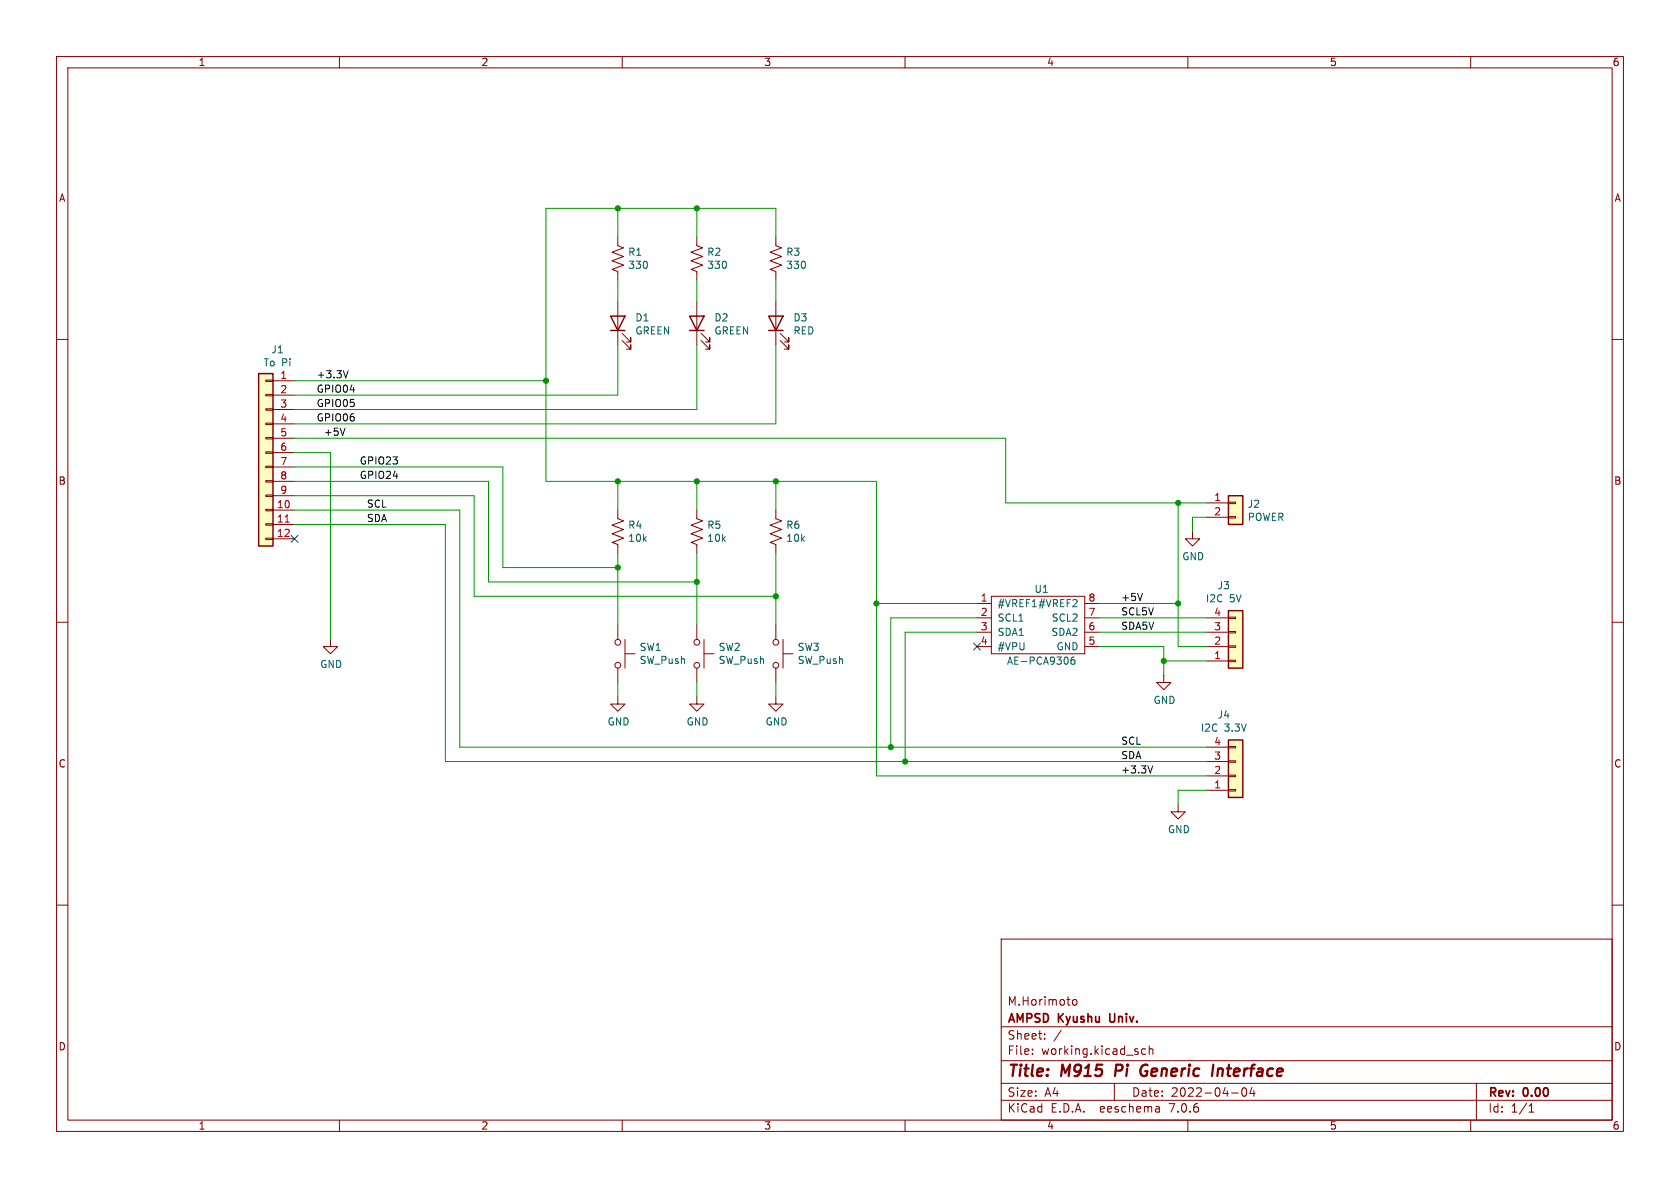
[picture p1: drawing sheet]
(kicad_sch (version 20211123) (generator eeschema)

 (paper "A4")

 (title_block
  (title "M915 Pi Generic Interface")
  (date "2022-04-04")
  (rev "0.00")
  (company "AMPSD Kyushu Univ. ")
  (comment 1 "M.Horimoto"))

 (lib_symbols
  (symbol "Akizuki:AE-PCA9306" (pin_names (offset 1.016)) (in_bom yes) (on_board yes)
   (property "Reference" "U" (id 0) (at 0 8.89 0) (effects (font (size 1.27 1.27))))
   (property "Value" "AE-PCA9306" (id 1) (at 0 -6.35 0) (effects (font (size 1.27 1.27))))
   (property "Footprint" "" (id 2) (at 0 8.89 0) (effects (font (size 1.27 1.27)) hide))
   (property "Datasheet" "" (id 3) (at 0 8.89 0) (effects (font (size 1.27 1.27)) hide))
   (symbol "AE-PCA9306_0_1"
    (rectangle (start -8.89 6.35) (end 7.62 -3.81) (stroke (width 0) (type default) (color 0 0 0 0)) (fill (type none))))
   (symbol "AE-PCA9306_1_1"
    (pin power_in line (at -11.43 5.08 0) (length 2.54) (name "#VREF1" (effects (font (size 1.27 1.27)))) (number "1" (effects (font (size 1.27 1.27)))))
    (pin bidirectional line (at -11.43 2.54 0) (length 2.54) (name "SCL1" (effects (font (size 1.27 1.27)))) (number "2" (effects (font (size 1.27 1.27)))))
    (pin bidirectional line (at -11.43 0 0) (length 2.54) (name "SDA1" (effects (font (size 1.27 1.27)))) (number "3" (effects (font (size 1.27 1.27)))))
    (pin power_in line (at -11.43 -2.54 0) (length 2.54) (name "#VPU" (effects (font (size 1.27 1.27)))) (number "4" (effects (font (size 1.27 1.27)))))
    (pin passive line (at 10.16 -2.54 180) (length 2.54) (name "GND" (effects (font (size 1.27 1.27)))) (number "5" (effects (font (size 1.27 1.27)))))
    (pin bidirectional line (at 10.16 0 180) (length 2.54) (name "SDA2" (effects (font (size 1.27 1.27)))) (number "6" (effects (font (size 1.27 1.27)))))
    (pin bidirectional line (at 10.16 2.54 180) (length 2.54) (name "SCL2" (effects (font (size 1.27 1.27)))) (number "7" (effects (font (size 1.27 1.27)))))
    (pin power_in line (at 10.16 5.08 180) (length 2.54) (name "#VREF2" (effects (font (size 1.27 1.27)))) (number "8" (effects (font (size 1.27 1.27)))))))
  (symbol "Connector_Generic:Conn_01x02" (pin_names (offset 1.016) hide) (in_bom yes) (on_board yes)
   (property "Reference" "J" (id 0) (at 0 2.54 0) (effects (font (size 1.27 1.27))))
   (property "Value" "Conn_01x02" (id 1) (at 0 -5.08 0) (effects (font (size 1.27 1.27))))
   (property "Footprint" "" (id 2) (at 0 0 0) (effects (font (size 1.27 1.27)) hide))
   (property "Datasheet" "~" (id 3) (at 0 0 0) (effects (font (size 1.27 1.27)) hide))
   (symbol "Conn_01x02_1_1"
    (rectangle (start -1.27 -2.413) (end 0 -2.667) (stroke (width 0.1524) (type default) (color 0 0 0 0)) (fill (type none)))
    (rectangle (start -1.27 0.127) (end 0 -0.127) (stroke (width 0.1524) (type default) (color 0 0 0 0)) (fill (type none)))
    (rectangle (start -1.27 1.27) (end 1.27 -3.81) (stroke (width 0.254) (type default) (color 0 0 0 0)) (fill (type background)))
    (pin passive line (at -5.08 0 0) (length 3.81) (name "Pin_1" (effects (font (size 1.27 1.27)))) (number "1" (effects (font (size 1.27 1.27)))))
    (pin passive line (at -5.08 -2.54 0) (length 3.81) (name "Pin_2" (effects (font (size 1.27 1.27)))) (number "2" (effects (font (size 1.27 1.27)))))))
  (symbol "Connector_Generic:Conn_01x04" (pin_names (offset 1.016) hide) (in_bom yes) (on_board yes)
   (property "Reference" "J" (id 0) (at 0 5.08 0) (effects (font (size 1.27 1.27))))
   (property "Value" "Conn_01x04" (id 1) (at 0 -7.62 0) (effects (font (size 1.27 1.27))))
   (property "Footprint" "" (id 2) (at 0 0 0) (effects (font (size 1.27 1.27)) hide))
   (property "Datasheet" "~" (id 3) (at 0 0 0) (effects (font (size 1.27 1.27)) hide))
   (symbol "Conn_01x04_1_1"
    (rectangle (start -1.27 -4.953) (end 0 -5.207) (stroke (width 0.1524) (type default) (color 0 0 0 0)) (fill (type none)))
    (rectangle (start -1.27 -2.413) (end 0 -2.667) (stroke (width 0.1524) (type default) (color 0 0 0 0)) (fill (type none)))
    (rectangle (start -1.27 0.127) (end 0 -0.127) (stroke (width 0.1524) (type default) (color 0 0 0 0)) (fill (type none)))
    (rectangle (start -1.27 2.667) (end 0 2.413) (stroke (width 0.1524) (type default) (color 0 0 0 0)) (fill (type none)))
    (rectangle (start -1.27 3.81) (end 1.27 -6.35) (stroke (width 0.254) (type default) (color 0 0 0 0)) (fill (type background)))
    (pin passive line (at -5.08 2.54 0) (length 3.81) (name "Pin_1" (effects (font (size 1.27 1.27)))) (number "1" (effects (font (size 1.27 1.27)))))
    (pin passive line (at -5.08 0 0) (length 3.81) (name "Pin_2" (effects (font (size 1.27 1.27)))) (number "2" (effects (font (size 1.27 1.27)))))
    (pin passive line (at -5.08 -2.54 0) (length 3.81) (name "Pin_3" (effects (font (size 1.27 1.27)))) (number "3" (effects (font (size 1.27 1.27)))))
    (pin passive line (at -5.08 -5.08 0) (length 3.81) (name "Pin_4" (effects (font (size 1.27 1.27)))) (number "4" (effects (font (size 1.27 1.27)))))))
  (symbol "Connector_Generic:Conn_01x12" (pin_names (offset 1.016) hide) (in_bom yes) (on_board yes)
   (property "Reference" "J" (id 0) (at 0 15.24 0) (effects (font (size 1.27 1.27))))
   (property "Value" "Conn_01x12" (id 1) (at 0 -17.78 0) (effects (font (size 1.27 1.27))))
   (property "Footprint" "" (id 2) (at 0 0 0) (effects (font (size 1.27 1.27)) hide))
   (property "Datasheet" "~" (id 3) (at 0 0 0) (effects (font (size 1.27 1.27)) hide))
   (symbol "Conn_01x12_1_1"
    (rectangle (start -1.27 -15.113) (end 0 -15.367) (stroke (width 0.1524) (type default) (color 0 0 0 0)) (fill (type none)))
    (rectangle (start -1.27 -12.573) (end 0 -12.827) (stroke (width 0.1524) (type default) (color 0 0 0 0)) (fill (type none)))
    (rectangle (start -1.27 -10.033) (end 0 -10.287) (stroke (width 0.1524) (type default) (color 0 0 0 0)) (fill (type none)))
    (rectangle (start -1.27 -7.493) (end 0 -7.747) (stroke (width 0.1524) (type default) (color 0 0 0 0)) (fill (type none)))
    (rectangle (start -1.27 -4.953) (end 0 -5.207) (stroke (width 0.1524) (type default) (color 0 0 0 0)) (fill (type none)))
    (rectangle (start -1.27 -2.413) (end 0 -2.667) (stroke (width 0.1524) (type default) (color 0 0 0 0)) (fill (type none)))
    (rectangle (start -1.27 0.127) (end 0 -0.127) (stroke (width 0.1524) (type default) (color 0 0 0 0)) (fill (type none)))
    (rectangle (start -1.27 2.667) (end 0 2.413) (stroke (width 0.1524) (type default) (color 0 0 0 0)) (fill (type none)))
    (rectangle (start -1.27 5.207) (end 0 4.953) (stroke (width 0.1524) (type default) (color 0 0 0 0)) (fill (type none)))
    (rectangle (start -1.27 7.747) (end 0 7.493) (stroke (width 0.1524) (type default) (color 0 0 0 0)) (fill (type none)))
    (rectangle (start -1.27 10.287) (end 0 10.033) (stroke (width 0.1524) (type default) (color 0 0 0 0)) (fill (type none)))
    (rectangle (start -1.27 12.827) (end 0 12.573) (stroke (width 0.1524) (type default) (color 0 0 0 0)) (fill (type none)))
    (rectangle (start -1.27 13.97) (end 1.27 -16.51) (stroke (width 0.254) (type default) (color 0 0 0 0)) (fill (type background)))
    (pin passive line (at -5.08 12.7 0) (length 3.81) (name "Pin_1" (effects (font (size 1.27 1.27)))) (number "1" (effects (font (size 1.27 1.27)))))
    (pin passive line (at -5.08 -10.16 0) (length 3.81) (name "Pin_10" (effects (font (size 1.27 1.27)))) (number "10" (effects (font (size 1.27 1.27)))))
    (pin passive line (at -5.08 -12.7 0) (length 3.81) (name "Pin_11" (effects (font (size 1.27 1.27)))) (number "11" (effects (font (size 1.27 1.27)))))
    (pin passive line (at -5.08 -15.24 0) (length 3.81) (name "Pin_12" (effects (font (size 1.27 1.27)))) (number "12" (effects (font (size 1.27 1.27)))))
    (pin passive line (at -5.08 10.16 0) (length 3.81) (name "Pin_2" (effects (font (size 1.27 1.27)))) (number "2" (effects (font (size 1.27 1.27)))))
    (pin passive line (at -5.08 7.62 0) (length 3.81) (name "Pin_3" (effects (font (size 1.27 1.27)))) (number "3" (effects (font (size 1.27 1.27)))))
    (pin passive line (at -5.08 5.08 0) (length 3.81) (name "Pin_4" (effects (font (size 1.27 1.27)))) (number "4" (effects (font (size 1.27 1.27)))))
    (pin passive line (at -5.08 2.54 0) (length 3.81) (name "Pin_5" (effects (font (size 1.27 1.27)))) (number "5" (effects (font (size 1.27 1.27)))))
    (pin passive line (at -5.08 0 0) (length 3.81) (name "Pin_6" (effects (font (size 1.27 1.27)))) (number "6" (effects (font (size 1.27 1.27)))))
    (pin passive line (at -5.08 -2.54 0) (length 3.81) (name "Pin_7" (effects (font (size 1.27 1.27)))) (number "7" (effects (font (size 1.27 1.27)))))
    (pin passive line (at -5.08 -5.08 0) (length 3.81) (name "Pin_8" (effects (font (size 1.27 1.27)))) (number "8" (effects (font (size 1.27 1.27)))))
    (pin passive line (at -5.08 -7.62 0) (length 3.81) (name "Pin_9" (effects (font (size 1.27 1.27)))) (number "9" (effects (font (size 1.27 1.27)))))))
  (symbol "Device:LED" (pin_numbers hide) (pin_names (offset 1.016) hide) (in_bom yes) (on_board yes)
   (property "Reference" "D" (id 0) (at 0 2.54 0) (effects (font (size 1.27 1.27))))
   (property "Value" "LED" (id 1) (at 0 -2.54 0) (effects (font (size 1.27 1.27))))
   (property "Footprint" "" (id 2) (at 0 0 0) (effects (font (size 1.27 1.27)) hide))
   (property "Datasheet" "~" (id 3) (at 0 0 0) (effects (font (size 1.27 1.27)) hide))
   (symbol "LED_0_1"
    (polyline (pts (xy -1.27 -1.27) (xy -1.27 1.27)) (stroke (width 0.254) (type default) (color 0 0 0 0)) (fill (type none)))
    (polyline (pts (xy -1.27 0) (xy 1.27 0)) (stroke (width 0) (type default) (color 0 0 0 0)) (fill (type none)))
    (polyline (pts (xy 1.27 -1.27) (xy 1.27 1.27) (xy -1.27 0) (xy 1.27 -1.27)) (stroke (width 0.254) (type default) (color 0 0 0 0)) (fill (type none)))
    (polyline (pts (xy -3.048 -0.762) (xy -4.572 -2.286) (xy -3.81 -2.286) (xy -4.572 -2.286) (xy -4.572 -1.524)) (stroke (width 0) (type default) (color 0 0 0 0)) (fill (type none)))
    (polyline (pts (xy -1.778 -0.762) (xy -3.302 -2.286) (xy -2.54 -2.286) (xy -3.302 -2.286) (xy -3.302 -1.524)) (stroke (width 0) (type default) (color 0 0 0 0)) (fill (type none))))
   (symbol "LED_1_1"
    (pin passive line (at -3.81 0 0) (length 2.54) (name "K" (effects (font (size 1.27 1.27)))) (number "1" (effects (font (size 1.27 1.27)))))
    (pin passive line (at 3.81 0 180) (length 2.54) (name "A" (effects (font (size 1.27 1.27)))) (number "2" (effects (font (size 1.27 1.27)))))))
  (symbol "Device:R_US" (pin_numbers hide) (pin_names (offset 0)) (in_bom yes) (on_board yes)
   (property "Reference" "R" (id 0) (at 2.54 0 90) (effects (font (size 1.27 1.27))))
   (property "Value" "R_US" (id 1) (at -2.54 0 90) (effects (font (size 1.27 1.27))))
   (property "Footprint" "" (id 2) (at 1.016 -0.254 90) (effects (font (size 1.27 1.27)) hide))
   (property "Datasheet" "~" (id 3) (at 0 0 0) (effects (font (size 1.27 1.27)) hide))
   (symbol "R_US_0_1"
    (polyline (pts (xy 0 -2.286) (xy 0 -2.54)) (stroke (width 0) (type default) (color 0 0 0 0)) (fill (type none)))
    (polyline (pts (xy 0 2.286) (xy 0 2.54)) (stroke (width 0) (type default) (color 0 0 0 0)) (fill (type none)))
    (polyline (pts (xy 0 -0.762) (xy 1.016 -1.143) (xy 0 -1.524) (xy -1.016 -1.905) (xy 0 -2.286)) (stroke (width 0) (type default) (color 0 0 0 0)) (fill (type none)))
    (polyline (pts (xy 0 0.762) (xy 1.016 0.381) (xy 0 0) (xy -1.016 -0.381) (xy 0 -0.762)) (stroke (width 0) (type default) (color 0 0 0 0)) (fill (type none)))
    (polyline (pts (xy 0 2.286) (xy 1.016 1.905) (xy 0 1.524) (xy -1.016 1.143) (xy 0 0.762)) (stroke (width 0) (type default) (color 0 0 0 0)) (fill (type none))))
   (symbol "R_US_1_1"
    (pin passive line (at 0 3.81 270) (length 1.27) (name "~" (effects (font (size 1.27 1.27)))) (number "1" (effects (font (size 1.27 1.27)))))
    (pin passive line (at 0 -3.81 90) (length 1.27) (name "~" (effects (font (size 1.27 1.27)))) (number "2" (effects (font (size 1.27 1.27)))))))
  (symbol "Switch:SW_Push" (pin_numbers hide) (pin_names (offset 1.016) hide) (in_bom yes) (on_board yes)
   (property "Reference" "SW" (id 0) (at 1.27 2.54 0) (effects (font (size 1.27 1.27)) (justify left)))
   (property "Value" "SW_Push" (id 1) (at 0 -1.524 0) (effects (font (size 1.27 1.27))))
   (property "Footprint" "" (id 2) (at 0 5.08 0) (effects (font (size 1.27 1.27)) hide))
   (property "Datasheet" "~" (id 3) (at 0 5.08 0) (effects (font (size 1.27 1.27)) hide))
   (symbol "SW_Push_0_1"
    (circle (center -2.032 0) (radius 0.508) (stroke (width 0) (type default) (color 0 0 0 0)) (fill (type none)))
    (polyline (pts (xy 0 1.27) (xy 0 3.048)) (stroke (width 0) (type default) (color 0 0 0 0)) (fill (type none)))
    (polyline (pts (xy 2.54 1.27) (xy -2.54 1.27)) (stroke (width 0) (type default) (color 0 0 0 0)) (fill (type none)))
    (circle (center 2.032 0) (radius 0.508) (stroke (width 0) (type default) (color 0 0 0 0)) (fill (type none)))
    (pin passive line (at -5.08 0 0) (length 2.54) (name "1" (effects (font (size 1.27 1.27)))) (number "1" (effects (font (size 1.27 1.27)))))
    (pin passive line (at 5.08 0 180) (length 2.54) (name "2" (effects (font (size 1.27 1.27)))) (number "2" (effects (font (size 1.27 1.27)))))))
  (symbol "power:GND" (power) (pin_names (offset 0)) (in_bom yes) (on_board yes)
   (property "Reference" "#PWR" (id 0) (at 0 -6.35 0) (effects (font (size 1.27 1.27)) hide))
   (property "Value" "GND" (id 1) (at 0 -3.81 0) (effects (font (size 1.27 1.27))))
   (property "Footprint" "" (id 2) (at 0 0 0) (effects (font (size 1.27 1.27)) hide))
   (property "Datasheet" "" (id 3) (at 0 0 0) (effects (font (size 1.27 1.27)) hide))
   (symbol "GND_0_1"
    (polyline (pts (xy 0 0) (xy 0 -1.27) (xy 1.27 -1.27) (xy 0 -2.54) (xy -1.27 -1.27) (xy 0 -1.27)) (stroke (width 0) (type default) (color 0 0 0 0)) (fill (type none))))
   (symbol "GND_1_1"
    (pin power_in line (at 0 0 270) (length 0) hide (name "GND" (effects (font (size 1.27 1.27)))) (number "1" (effects (font (size 1.27 1.27))))))))

 (junction (at 137.16 105.41) (diameter 0) (color 0 0 0 0))
 (junction (at 123.19 36.83) (diameter 0) (color 0 0 0 0))
 (junction (at 123.19 85.09) (diameter 0) (color 0 0 0 0))
 (junction (at 208.28 88.9) (diameter 0) (color 0 0 0 0))
 (junction (at 205.74 116.84) (diameter 0) (color 0 0 0 0))
 (junction (at 109.22 36.83) (diameter 0) (color 0 0 0 0))
 (junction (at 157.48 132.08) (diameter 0) (color 0 0 0 0))
 (junction (at 154.94 106.68) (diameter 0) (color 0 0 0 0))
 (junction (at 109.22 100.33) (diameter 0) (color 0 0 0 0))
 (junction (at 137.16 85.09) (diameter 0) (color 0 0 0 0))
 (junction (at 109.22 85.09) (diameter 0) (color 0 0 0 0))
 (junction (at 160.02 134.62) (diameter 0) (color 0 0 0 0))
 (junction (at 96.52 67.31) (diameter 0) (color 0 0 0 0))
 (junction (at 123.19 102.87) (diameter 0) (color 0 0 0 0))
 (junction (at 208.28 106.68) (diameter 0) (color 0 0 0 0))

 (no_connect (at 172.72 114.3))
 (no_connect (at 52.07 95.25))

 (wire (pts (xy 137.16 49.53) (xy 137.16 53.34)) (stroke (width 0) (type default) (color 0 0 0 0)))
 (wire (pts (xy 208.28 106.68) (xy 208.28 114.3)) (stroke (width 0) (type default) (color 0 0 0 0)))
 (wire (pts (xy 52.07 67.31) (xy 96.52 67.31)) (stroke (width 0) (type default) (color 0 0 0 0)))
 (wire (pts (xy 213.36 134.62) (xy 160.02 134.62)) (stroke (width 0) (type default) (color 0 0 0 0)))
 (wire (pts (xy 177.8 88.9) (xy 208.28 88.9)) (stroke (width 0) (type default) (color 0 0 0 0)))
 (wire (pts (xy 109.22 100.33) (xy 109.22 110.49)) (stroke (width 0) (type default) (color 0 0 0 0)))
 (wire (pts (xy 78.74 134.62) (xy 78.74 92.71)) (stroke (width 0) (type default) (color 0 0 0 0)))
 (wire (pts (xy 137.16 41.91) (xy 137.16 36.83)) (stroke (width 0) (type default) (color 0 0 0 0)))
 (wire (pts (xy 88.9 82.55) (xy 52.07 82.55)) (stroke (width 0) (type default) (color 0 0 0 0)))
 (wire (pts (xy 109.22 41.91) (xy 109.22 36.83)) (stroke (width 0) (type default) (color 0 0 0 0)))
 (wire (pts (xy 154.94 106.68) (xy 154.94 137.16)) (stroke (width 0) (type default) (color 0 0 0 0)))
 (wire (pts (xy 194.31 111.76) (xy 213.36 111.76)) (stroke (width 0) (type default) (color 0 0 0 0)))
 (wire (pts (xy 81.28 132.08) (xy 81.28 90.17)) (stroke (width 0) (type default) (color 0 0 0 0)))
 (wire (pts (xy 157.48 109.22) (xy 157.48 132.08)) (stroke (width 0) (type default) (color 0 0 0 0)))
 (wire (pts (xy 160.02 134.62) (xy 78.74 134.62)) (stroke (width 0) (type default) (color 0 0 0 0)))
 (wire (pts (xy 137.16 85.09) (xy 154.94 85.09)) (stroke (width 0) (type default) (color 0 0 0 0)))
 (wire (pts (xy 109.22 120.65) (xy 109.22 123.19)) (stroke (width 0) (type default) (color 0 0 0 0)))
 (wire (pts (xy 109.22 100.33) (xy 88.9 100.33)) (stroke (width 0) (type default) (color 0 0 0 0)))
 (wire (pts (xy 96.52 67.31) (xy 96.52 36.83)) (stroke (width 0) (type default) (color 0 0 0 0)))
 (wire (pts (xy 213.36 91.44) (xy 210.82 91.44)) (stroke (width 0) (type default) (color 0 0 0 0)))
 (wire (pts (xy 205.74 114.3) (xy 205.74 116.84)) (stroke (width 0) (type default) (color 0 0 0 0)))
 (wire (pts (xy 137.16 105.41) (xy 83.82 105.41)) (stroke (width 0) (type default) (color 0 0 0 0)))
 (wire (pts (xy 123.19 90.17) (xy 123.19 85.09)) (stroke (width 0) (type default) (color 0 0 0 0)))
 (wire (pts (xy 213.36 132.08) (xy 157.48 132.08)) (stroke (width 0) (type default) (color 0 0 0 0)))
 (wire (pts (xy 194.31 106.68) (xy 208.28 106.68)) (stroke (width 0) (type default) (color 0 0 0 0)))
 (wire (pts (xy 154.94 85.09) (xy 154.94 106.68)) (stroke (width 0) (type default) (color 0 0 0 0)))
 (wire (pts (xy 208.28 88.9) (xy 213.36 88.9)) (stroke (width 0) (type default) (color 0 0 0 0)))
 (wire (pts (xy 137.16 85.09) (xy 137.16 90.17)) (stroke (width 0) (type default) (color 0 0 0 0)))
 (wire (pts (xy 109.22 49.53) (xy 109.22 53.34)) (stroke (width 0) (type default) (color 0 0 0 0)))
 (wire (pts (xy 137.16 120.65) (xy 137.16 123.19)) (stroke (width 0) (type default) (color 0 0 0 0)))
 (wire (pts (xy 123.19 36.83) (xy 137.16 36.83)) (stroke (width 0) (type default) (color 0 0 0 0)))
 (wire (pts (xy 157.48 132.08) (xy 81.28 132.08)) (stroke (width 0) (type default) (color 0 0 0 0)))
 (wire (pts (xy 123.19 72.39) (xy 123.19 60.96)) (stroke (width 0) (type default) (color 0 0 0 0)))
 (wire (pts (xy 109.22 97.79) (xy 109.22 100.33)) (stroke (width 0) (type default) (color 0 0 0 0)))
 (wire (pts (xy 58.42 80.01) (xy 58.42 113.03)) (stroke (width 0) (type default) (color 0 0 0 0)))
 (wire (pts (xy 194.31 114.3) (xy 205.74 114.3)) (stroke (width 0) (type default) (color 0 0 0 0)))
 (wire (pts (xy 86.36 85.09) (xy 52.07 85.09)) (stroke (width 0) (type default) (color 0 0 0 0)))
 (wire (pts (xy 78.74 92.71) (xy 52.07 92.71)) (stroke (width 0) (type default) (color 0 0 0 0)))
 (wire (pts (xy 52.07 72.39) (xy 123.19 72.39)) (stroke (width 0) (type default) (color 0 0 0 0)))
 (wire (pts (xy 52.07 80.01) (xy 58.42 80.01)) (stroke (width 0) (type default) (color 0 0 0 0)))
 (wire (pts (xy 96.52 85.09) (xy 109.22 85.09)) (stroke (width 0) (type default) (color 0 0 0 0)))
 (wire (pts (xy 172.72 111.76) (xy 160.02 111.76)) (stroke (width 0) (type default) (color 0 0 0 0)))
 (wire (pts (xy 177.8 77.47) (xy 177.8 88.9)) (stroke (width 0) (type default) (color 0 0 0 0)))
 (wire (pts (xy 83.82 87.63) (xy 52.07 87.63)) (stroke (width 0) (type default) (color 0 0 0 0)))
 (wire (pts (xy 194.31 109.22) (xy 213.36 109.22)) (stroke (width 0) (type default) (color 0 0 0 0)))
 (wire (pts (xy 154.94 137.16) (xy 213.36 137.16)) (stroke (width 0) (type default) (color 0 0 0 0)))
 (wire (pts (xy 123.19 85.09) (xy 137.16 85.09)) (stroke (width 0) (type default) (color 0 0 0 0)))
 (wire (pts (xy 109.22 90.17) (xy 109.22 85.09)) (stroke (width 0) (type default) (color 0 0 0 0)))
 (wire (pts (xy 210.82 91.44) (xy 210.82 93.98)) (stroke (width 0) (type default) (color 0 0 0 0)))
 (wire (pts (xy 172.72 109.22) (xy 157.48 109.22)) (stroke (width 0) (type default) (color 0 0 0 0)))
 (wire (pts (xy 123.19 102.87) (xy 123.19 110.49)) (stroke (width 0) (type default) (color 0 0 0 0)))
 (wire (pts (xy 213.36 139.7) (xy 208.28 139.7)) (stroke (width 0) (type default) (color 0 0 0 0)))
 (wire (pts (xy 109.22 85.09) (xy 123.19 85.09)) (stroke (width 0) (type default) (color 0 0 0 0)))
 (wire (pts (xy 88.9 100.33) (xy 88.9 82.55)) (stroke (width 0) (type default) (color 0 0 0 0)))
 (wire (pts (xy 123.19 49.53) (xy 123.19 53.34)) (stroke (width 0) (type default) (color 0 0 0 0)))
 (wire (pts (xy 123.19 102.87) (xy 86.36 102.87)) (stroke (width 0) (type default) (color 0 0 0 0)))
 (wire (pts (xy 208.28 114.3) (xy 213.36 114.3)) (stroke (width 0) (type default) (color 0 0 0 0)))
 (wire (pts (xy 123.19 41.91) (xy 123.19 36.83)) (stroke (width 0) (type default) (color 0 0 0 0)))
 (wire (pts (xy 208.28 88.9) (xy 208.28 106.68)) (stroke (width 0) (type default) (color 0 0 0 0)))
 (wire (pts (xy 160.02 111.76) (xy 160.02 134.62)) (stroke (width 0) (type default) (color 0 0 0 0)))
 (wire (pts (xy 96.52 67.31) (xy 96.52 85.09)) (stroke (width 0) (type default) (color 0 0 0 0)))
 (wire (pts (xy 213.36 116.84) (xy 205.74 116.84)) (stroke (width 0) (type default) (color 0 0 0 0)))
 (wire (pts (xy 208.28 139.7) (xy 208.28 142.24)) (stroke (width 0) (type default) (color 0 0 0 0)))
 (wire (pts (xy 137.16 105.41) (xy 137.16 110.49)) (stroke (width 0) (type default) (color 0 0 0 0)))
 (wire (pts (xy 137.16 97.79) (xy 137.16 105.41)) (stroke (width 0) (type default) (color 0 0 0 0)))
 (wire (pts (xy 123.19 97.79) (xy 123.19 102.87)) (stroke (width 0) (type default) (color 0 0 0 0)))
 (wire (pts (xy 137.16 74.93) (xy 52.07 74.93)) (stroke (width 0) (type default) (color 0 0 0 0)))
 (wire (pts (xy 52.07 77.47) (xy 177.8 77.47)) (stroke (width 0) (type default) (color 0 0 0 0)))
 (wire (pts (xy 86.36 102.87) (xy 86.36 85.09)) (stroke (width 0) (type default) (color 0 0 0 0)))
 (wire (pts (xy 83.82 105.41) (xy 83.82 87.63)) (stroke (width 0) (type default) (color 0 0 0 0)))
 (wire (pts (xy 123.19 120.65) (xy 123.19 123.19)) (stroke (width 0) (type default) (color 0 0 0 0)))
 (wire (pts (xy 109.22 36.83) (xy 123.19 36.83)) (stroke (width 0) (type default) (color 0 0 0 0)))
 (wire (pts (xy 154.94 106.68) (xy 172.72 106.68)) (stroke (width 0) (type default) (color 0 0 0 0)))
 (wire (pts (xy 81.28 90.17) (xy 52.07 90.17)) (stroke (width 0) (type default) (color 0 0 0 0)))
 (wire (pts (xy 205.74 116.84) (xy 205.74 119.38)) (stroke (width 0) (type default) (color 0 0 0 0)))
 (wire (pts (xy 109.22 60.96) (xy 109.22 69.85)) (stroke (width 0) (type default) (color 0 0 0 0)))
 (wire (pts (xy 109.22 69.85) (xy 52.07 69.85)) (stroke (width 0) (type default) (color 0 0 0 0)))
 (wire (pts (xy 137.16 60.96) (xy 137.16 74.93)) (stroke (width 0) (type default) (color 0 0 0 0)))
 (wire (pts (xy 96.52 36.83) (xy 109.22 36.83)) (stroke (width 0) (type default) (color 0 0 0 0)))

 (label "SCL" (at 198.12 132.08 0) (effects (font (size 1.27 1.27)) (justify left bottom)))
 (label "GPIO24" (at 63.5 85.09 0) (effects (font (size 1.27 1.27)) (justify left bottom)))
 (label "GPIO06" (at 55.88 74.93 0) (effects (font (size 1.27 1.27)) (justify left bottom)))
 (label "GPIO04" (at 55.88 69.85 0) (effects (font (size 1.27 1.27)) (justify left bottom)))
 (label "+5V" (at 57.15 77.47 0) (effects (font (size 1.27 1.27)) (justify left bottom)))
 (label "SDA5V" (at 198.12 111.76 0) (effects (font (size 1.27 1.27)) (justify left bottom)))
 (label "GPIO05" (at 55.88 72.39 0) (effects (font (size 1.27 1.27)) (justify left bottom)))
 (label "+3.3V" (at 198.12 137.16 0) (effects (font (size 1.27 1.27)) (justify left bottom)))
 (label "+5V" (at 198.12 106.68 0) (effects (font (size 1.27 1.27)) (justify left bottom)))
 (label "GPIO23" (at 63.5 82.55 0) (effects (font (size 1.27 1.27)) (justify left bottom)))
 (label "SCL5V" (at 198.12 109.22 0) (effects (font (size 1.27 1.27)) (justify left bottom)))
 (label "+3.3V" (at 55.88 67.31 0) (effects (font (size 1.27 1.27)) (justify left bottom)))
 (label "SCL" (at 64.77 90.17 0) (effects (font (size 1.27 1.27)) (justify left bottom)))
 (label "SDA" (at 64.77 92.71 0) (effects (font (size 1.27 1.27)) (justify left bottom)))
 (label "SDA" (at 198.12 134.62 0) (effects (font (size 1.27 1.27)) (justify left bottom)))

 (symbol (lib_id "Connector_Generic:Conn_01x12") (at 46.99 80.01 0) (mirror y) (unit 1) (in_bom yes) (on_board yes)
  (property "Reference" "J1" (id 0) (at 49.0728 61.7982 0))
  (property "Value" "" (id 1) (at 49.0728 64.1096 0))
  (property "Footprint" "" (id 2) (at 46.99 80.01 0) (effects (font (size 1.27 1.27)) hide))
  (property "Datasheet" "~" (id 3) (at 46.99 80.01 0) (effects (font (size 1.27 1.27)) hide)) (pin "1") (pin "10") (pin "11") (pin "12") (pin "2") (pin "3") (pin "4") (pin "5") (pin "6") (pin "7") (pin "8") (pin "9"))

 (symbol (lib_id "Device:LED") (at 109.22 57.15 90) (unit 1) (in_bom yes) (on_board yes)
  (property "Reference" "D1" (id 0) (at 112.2172 56.1594 90) (effects (font (size 1.27 1.27)) (justify right)))
  (property "Value" "" (id 1) (at 112.2172 58.4708 90) (effects (font (size 1.27 1.27)) (justify right)))
  (property "Footprint" "" (id 2) (at 109.22 57.15 0) (effects (font (size 1.27 1.27)) hide))
  (property "Datasheet" "~" (id 3) (at 109.22 57.15 0) (effects (font (size 1.27 1.27)) hide)) (pin "1") (pin "2"))

 (symbol (lib_id "Device:LED") (at 123.19 57.15 90) (unit 1) (in_bom yes) (on_board yes)
  (property "Reference" "D2" (id 0) (at 126.1872 56.1594 90) (effects (font (size 1.27 1.27)) (justify right)))
  (property "Value" "" (id 1) (at 126.1872 58.4708 90) (effects (font (size 1.27 1.27)) (justify right)))
  (property "Footprint" "" (id 2) (at 123.19 57.15 0) (effects (font (size 1.27 1.27)) hide))
  (property "Datasheet" "~" (id 3) (at 123.19 57.15 0) (effects (font (size 1.27 1.27)) hide)) (pin "1") (pin "2"))

 (symbol (lib_id "Device:LED") (at 137.16 57.15 90) (unit 1) (in_bom yes) (on_board yes)
  (property "Reference" "D3" (id 0) (at 140.1572 56.1594 90) (effects (font (size 1.27 1.27)) (justify right)))
  (property "Value" "" (id 1) (at 140.1572 58.4708 90) (effects (font (size 1.27 1.27)) (justify right)))
  (property "Footprint" "" (id 2) (at 137.16 57.15 0) (effects (font (size 1.27 1.27)) hide))
  (property "Datasheet" "~" (id 3) (at 137.16 57.15 0) (effects (font (size 1.27 1.27)) hide)) (pin "1") (pin "2"))

 (symbol (lib_id "Device:R_US") (at 109.22 45.72 0) (unit 1) (in_bom yes) (on_board yes)
  (property "Reference" "R1" (id 0) (at 110.9472 44.5516 0) (effects (font (size 1.27 1.27)) (justify left)))
  (property "Value" "" (id 1) (at 110.9472 46.863 0) (effects (font (size 1.27 1.27)) (justify left)))
  (property "Footprint" "" (id 2) (at 110.236 45.974 90) (effects (font (size 1.27 1.27)) hide))
  (property "Datasheet" "~" (id 3) (at 109.22 45.72 0) (effects (font (size 1.27 1.27)) hide)) (pin "1") (pin "2"))

 (symbol (lib_id "Device:R_US") (at 123.19 45.72 0) (unit 1) (in_bom yes) (on_board yes)
  (property "Reference" "R2" (id 0) (at 124.9172 44.5516 0) (effects (font (size 1.27 1.27)) (justify left)))
  (property "Value" "" (id 1) (at 124.9172 46.863 0) (effects (font (size 1.27 1.27)) (justify left)))
  (property "Footprint" "" (id 2) (at 124.206 45.974 90) (effects (font (size 1.27 1.27)) hide))
  (property "Datasheet" "~" (id 3) (at 123.19 45.72 0) (effects (font (size 1.27 1.27)) hide)) (pin "1") (pin "2"))

 (symbol (lib_id "Device:R_US") (at 137.16 45.72 0) (unit 1) (in_bom yes) (on_board yes)
  (property "Reference" "R3" (id 0) (at 138.8872 44.5516 0) (effects (font (size 1.27 1.27)) (justify left)))
  (property "Value" "" (id 1) (at 138.8872 46.863 0) (effects (font (size 1.27 1.27)) (justify left)))
  (property "Footprint" "" (id 2) (at 138.176 45.974 90) (effects (font (size 1.27 1.27)) hide))
  (property "Datasheet" "~" (id 3) (at 137.16 45.72 0) (effects (font (size 1.27 1.27)) hide)) (pin "1") (pin "2"))

 (symbol (lib_id "Device:R_US") (at 109.22 93.98 0) (unit 1) (in_bom yes) (on_board yes)
  (property "Reference" "R4" (id 0) (at 110.9472 92.8116 0) (effects (font (size 1.27 1.27)) (justify left)))
  (property "Value" "" (id 1) (at 110.9472 95.123 0) (effects (font (size 1.27 1.27)) (justify left)))
  (property "Footprint" "" (id 2) (at 110.236 94.234 90) (effects (font (size 1.27 1.27)) hide))
  (property "Datasheet" "~" (id 3) (at 109.22 93.98 0) (effects (font (size 1.27 1.27)) hide)) (pin "1") (pin "2"))

 (symbol (lib_id "Device:R_US") (at 123.19 93.98 0) (unit 1) (in_bom yes) (on_board yes)
  (property "Reference" "R5" (id 0) (at 124.9172 92.8116 0) (effects (font (size 1.27 1.27)) (justify left)))
  (property "Value" "" (id 1) (at 124.9172 95.123 0) (effects (font (size 1.27 1.27)) (justify left)))
  (property "Footprint" "" (id 2) (at 124.206 94.234 90) (effects (font (size 1.27 1.27)) hide))
  (property "Datasheet" "~" (id 3) (at 123.19 93.98 0) (effects (font (size 1.27 1.27)) hide)) (pin "1") (pin "2"))

 (symbol (lib_id "Device:R_US") (at 137.16 93.98 0) (unit 1) (in_bom yes) (on_board yes)
  (property "Reference" "R6" (id 0) (at 138.8872 92.8116 0) (effects (font (size 1.27 1.27)) (justify left)))
  (property "Value" "" (id 1) (at 138.8872 95.123 0) (effects (font (size 1.27 1.27)) (justify left)))
  (property "Footprint" "" (id 2) (at 138.176 94.234 90) (effects (font (size 1.27 1.27)) hide))
  (property "Datasheet" "~" (id 3) (at 137.16 93.98 0) (effects (font (size 1.27 1.27)) hide)) (pin "1") (pin "2"))

 (symbol (lib_id "Connector_Generic:Conn_01x02") (at 218.44 88.9 0) (unit 1) (in_bom yes) (on_board yes)
  (property "Reference" "J2" (id 0) (at 220.472 89.1032 0) (effects (font (size 1.27 1.27)) (justify left)))
  (property "Value" "" (id 1) (at 220.472 91.4146 0) (effects (font (size 1.27 1.27)) (justify left)))
  (property "Footprint" "" (id 2) (at 218.44 88.9 0) (effects (font (size 1.27 1.27)) hide))
  (property "Datasheet" "~" (id 3) (at 218.44 88.9 0) (effects (font (size 1.27 1.27)) hide)) (pin "1") (pin "2"))

 (symbol (lib_id "Connector_Generic:Conn_01x04") (at 218.44 114.3 0) (mirror x) (unit 1) (in_bom yes) (on_board yes)
  (property "Reference" "J3" (id 0) (at 216.3572 103.505 0))
  (property "Value" "" (id 1) (at 216.3572 105.8164 0))
  (property "Footprint" "" (id 2) (at 218.44 114.3 0) (effects (font (size 1.27 1.27)) hide))
  (property "Datasheet" "~" (id 3) (at 218.44 114.3 0) (effects (font (size 1.27 1.27)) hide)) (pin "1") (pin "2") (pin "3") (pin "4"))

 (symbol (lib_id "Switch:SW_Push") (at 109.22 115.57 270) (unit 1) (in_bom yes) (on_board yes)
  (property "Reference" "SW1" (id 0) (at 112.9792 114.4016 90) (effects (font (size 1.27 1.27)) (justify left)))
  (property "Value" "" (id 1) (at 112.9792 116.713 90) (effects (font (size 1.27 1.27)) (justify left)))
  (property "Footprint" "" (id 2) (at 114.3 115.57 0) (effects (font (size 1.27 1.27)) hide))
  (property "Datasheet" "~" (id 3) (at 114.3 115.57 0) (effects (font (size 1.27 1.27)) hide)) (pin "1") (pin "2"))

 (symbol (lib_id "Switch:SW_Push") (at 123.19 115.57 270) (unit 1) (in_bom yes) (on_board yes)
  (property "Reference" "SW2" (id 0) (at 126.9492 114.4016 90) (effects (font (size 1.27 1.27)) (justify left)))
  (property "Value" "" (id 1) (at 126.9492 116.713 90) (effects (font (size 1.27 1.27)) (justify left)))
  (property "Footprint" "" (id 2) (at 128.27 115.57 0) (effects (font (size 1.27 1.27)) hide))
  (property "Datasheet" "~" (id 3) (at 128.27 115.57 0) (effects (font (size 1.27 1.27)) hide)) (pin "1") (pin "2"))

 (symbol (lib_id "Switch:SW_Push") (at 137.16 115.57 270) (unit 1) (in_bom yes) (on_board yes)
  (property "Reference" "SW3" (id 0) (at 140.9192 114.4016 90) (effects (font (size 1.27 1.27)) (justify left)))
  (property "Value" "" (id 1) (at 140.9192 116.713 90) (effects (font (size 1.27 1.27)) (justify left)))
  (property "Footprint" "" (id 2) (at 142.24 115.57 0) (effects (font (size 1.27 1.27)) hide))
  (property "Datasheet" "~" (id 3) (at 142.24 115.57 0) (effects (font (size 1.27 1.27)) hide)) (pin "1") (pin "2"))

 (symbol (lib_id "Connector_Generic:Conn_01x04") (at 218.44 137.16 0) (mirror x) (unit 1) (in_bom yes) (on_board yes)
  (property "Reference" "J4" (id 0) (at 216.3572 126.365 0))
  (property "Value" "" (id 1) (at 216.3572 128.6764 0))
  (property "Footprint" "" (id 2) (at 218.44 137.16 0) (effects (font (size 1.27 1.27)) hide))
  (property "Datasheet" "~" (id 3) (at 218.44 137.16 0) (effects (font (size 1.27 1.27)) hide)) (pin "1") (pin "2") (pin "3") (pin "4"))

 (symbol (lib_id "power:GND") (at 58.42 113.03 0) (unit 1) (in_bom yes) (on_board yes)
  (property "Reference" "#PWR0101" (id 0) (at 58.42 119.38 0) (effects (font (size 1.27 1.27)) hide))
  (property "Value" "" (id 1) (at 58.547 117.4242 0))
  (property "Footprint" "" (id 2) (at 58.42 113.03 0) (effects (font (size 1.27 1.27)) hide))
  (property "Datasheet" "" (id 3) (at 58.42 113.03 0) (effects (font (size 1.27 1.27)) hide)) (pin "1"))

 (symbol (lib_id "power:GND") (at 210.82 93.98 0) (unit 1) (in_bom yes) (on_board yes)
  (property "Reference" "#PWR0102" (id 0) (at 210.82 100.33 0) (effects (font (size 1.27 1.27)) hide))
  (property "Value" "" (id 1) (at 210.947 98.3742 0))
  (property "Footprint" "" (id 2) (at 210.82 93.98 0) (effects (font (size 1.27 1.27)) hide))
  (property "Datasheet" "" (id 3) (at 210.82 93.98 0) (effects (font (size 1.27 1.27)) hide)) (pin "1"))

 (symbol (lib_id "power:GND") (at 205.74 119.38 0) (unit 1) (in_bom yes) (on_board yes)
  (property "Reference" "#PWR0103" (id 0) (at 205.74 125.73 0) (effects (font (size 1.27 1.27)) hide))
  (property "Value" "" (id 1) (at 205.867 123.7742 0))
  (property "Footprint" "" (id 2) (at 205.74 119.38 0) (effects (font (size 1.27 1.27)) hide))
  (property "Datasheet" "" (id 3) (at 205.74 119.38 0) (effects (font (size 1.27 1.27)) hide)) (pin "1"))

 (symbol (lib_id "power:GND") (at 208.28 142.24 0) (unit 1) (in_bom yes) (on_board yes)
  (property "Reference" "#PWR0104" (id 0) (at 208.28 148.59 0) (effects (font (size 1.27 1.27)) hide))
  (property "Value" "" (id 1) (at 208.407 146.6342 0))
  (property "Footprint" "" (id 2) (at 208.28 142.24 0) (effects (font (size 1.27 1.27)) hide))
  (property "Datasheet" "" (id 3) (at 208.28 142.24 0) (effects (font (size 1.27 1.27)) hide)) (pin "1"))

 (symbol (lib_id "power:GND") (at 137.16 123.19 0) (unit 1) (in_bom yes) (on_board yes)
  (property "Reference" "#PWR0105" (id 0) (at 137.16 129.54 0) (effects (font (size 1.27 1.27)) hide))
  (property "Value" "" (id 1) (at 137.287 127.5842 0))
  (property "Footprint" "" (id 2) (at 137.16 123.19 0) (effects (font (size 1.27 1.27)) hide))
  (property "Datasheet" "" (id 3) (at 137.16 123.19 0) (effects (font (size 1.27 1.27)) hide)) (pin "1"))

 (symbol (lib_id "power:GND") (at 123.19 123.19 0) (unit 1) (in_bom yes) (on_board yes)
  (property "Reference" "#PWR0106" (id 0) (at 123.19 129.54 0) (effects (font (size 1.27 1.27)) hide))
  (property "Value" "" (id 1) (at 123.317 127.5842 0))
  (property "Footprint" "" (id 2) (at 123.19 123.19 0) (effects (font (size 1.27 1.27)) hide))
  (property "Datasheet" "" (id 3) (at 123.19 123.19 0) (effects (font (size 1.27 1.27)) hide)) (pin "1"))

 (symbol (lib_id "power:GND") (at 109.22 123.19 0) (unit 1) (in_bom yes) (on_board yes)
  (property "Reference" "#PWR0107" (id 0) (at 109.22 129.54 0) (effects (font (size 1.27 1.27)) hide))
  (property "Value" "" (id 1) (at 109.347 127.5842 0))
  (property "Footprint" "" (id 2) (at 109.22 123.19 0) (effects (font (size 1.27 1.27)) hide))
  (property "Datasheet" "" (id 3) (at 109.22 123.19 0) (effects (font (size 1.27 1.27)) hide)) (pin "1"))

 (symbol (lib_id "Akizuki:AE-PCA9306") (at 184.15 111.76 0) (unit 1) (in_bom yes) (on_board yes)
  (property "Reference" "U1" (id 0) (at 184.15 104.14 0))
  (property "Value" "" (id 1) (at 184.15 116.84 0))
  (property "Footprint" "" (id 2) (at 184.15 111.76 0) (effects (font (size 1.27 1.27)) hide))
  (property "Datasheet" "" (id 3) (at 184.15 111.76 0) (effects (font (size 1.27 1.27)) hide)) (pin "1") (pin "2") (pin "3") (pin "4") (pin "5") (pin "6") (pin "7") (pin "8"))

 (sheet_instances (path "" (page "1")))

)
